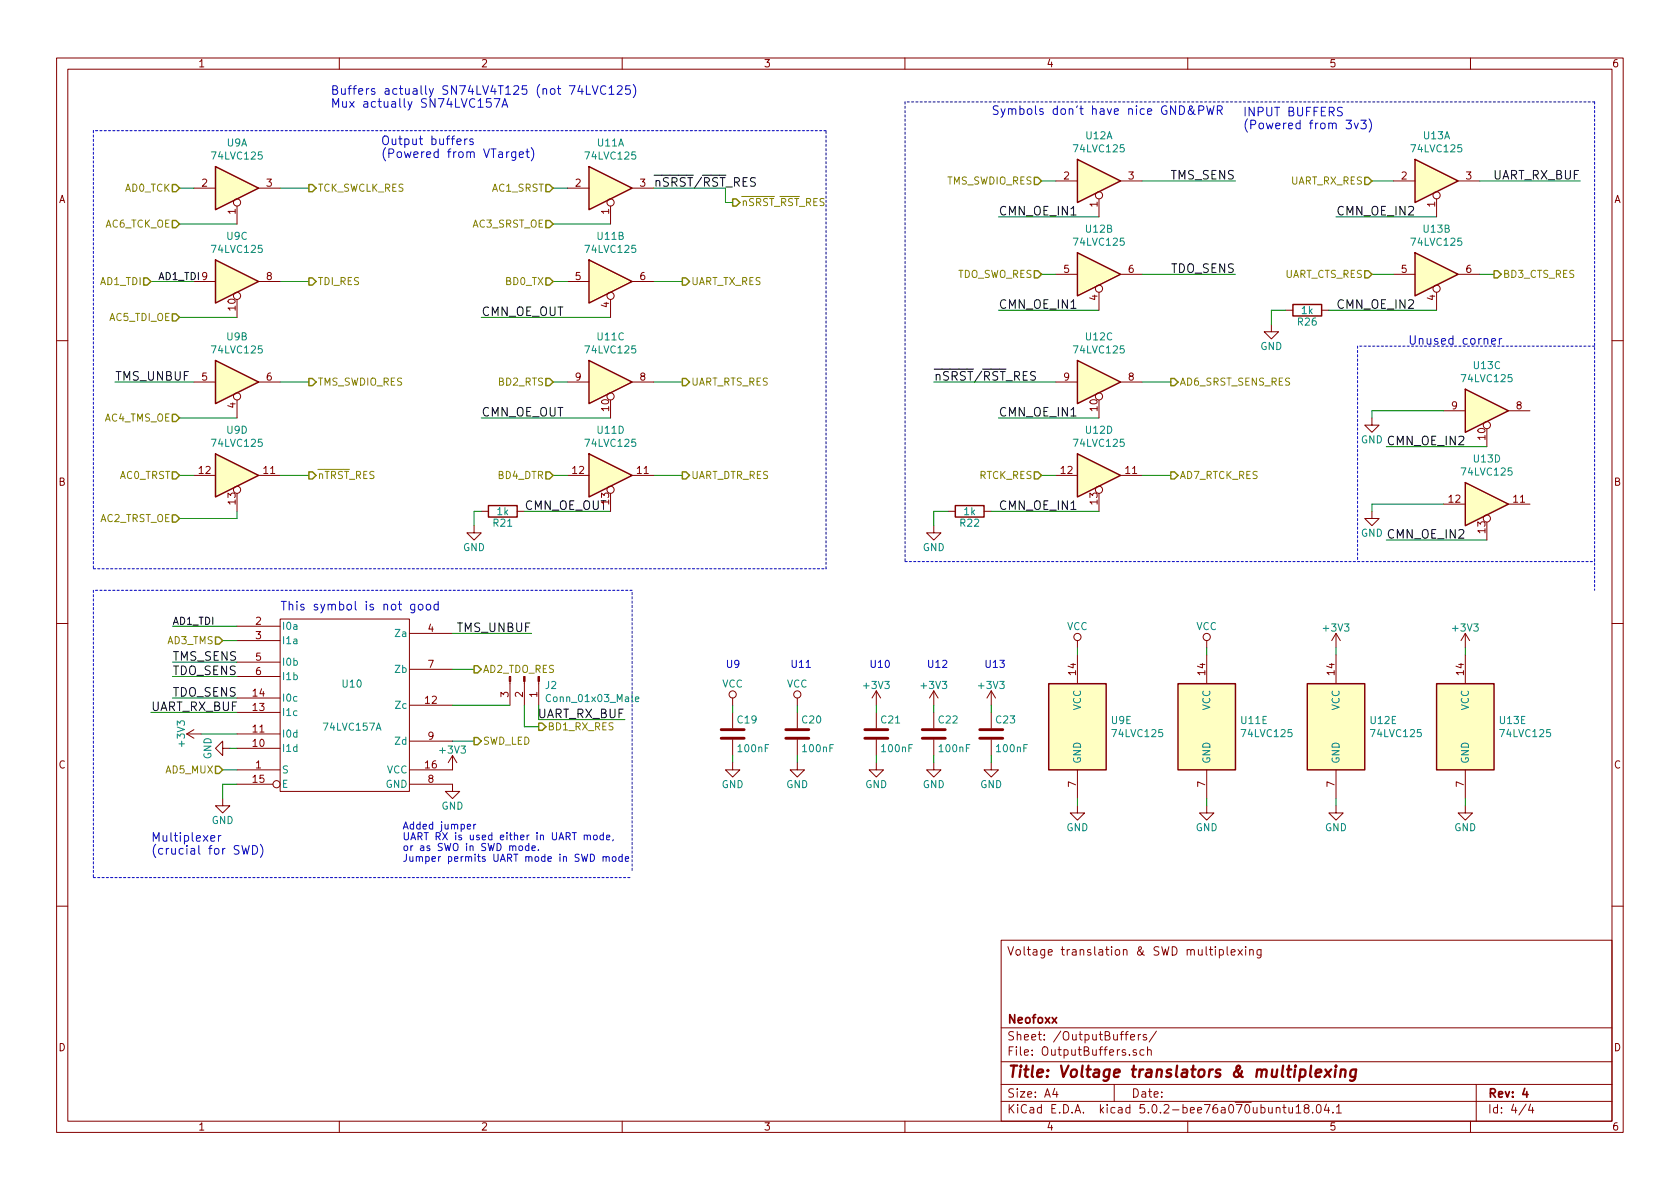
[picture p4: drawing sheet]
EESchema Schematic File Version 4
LIBS:JTAG-SWD-adapter-cache
EELAYER 26 0
EELAYER END
$Descr A4 11693 8268
encoding utf-8
Sheet 4 4
Title "Voltage translators & multiplexing"
Date ""
Rev "4"
Comp "Neofoxx"
Comment1 ""
Comment2 ""
Comment3 ""
Comment4 "Voltage translation & SWD multiplexing"
$EndDescr
$Comp
L JTAG-SWD-adapter-rescue:74LS157-RESCUE-JTAG-SWD-adapter U?
U 1 1
P 2400 4900
AR Path="/5CC22835" Ref="U?"  Part="1" 
AR Path="/5CB3ED88/5CC22835" Ref="U10"  Part="1" 
F 0 "U10" H 2450 5050 50  0000 C CNN
F 1 "74LVC157A" H 2450 4750 50  0000 C CNN
F 2 "Package_SO:TSSOP-16_4.4x5mm_P0.65mm" H 2400 4900 50  0001 C CNN
F 3 "" H 2400 4900 50  0001 C CNN
	1    2400 4900
	1    0    0    -1  
$EndComp
Text Notes 2300 750  0    60   ~ 0
Buffers actually SN74LV4T125 (not 74LVC125)\nMux actually SN74LVC157A
Text Notes 1950 4250 0    60   ~ 0
This symbol is not good
$Comp
L power:GND #PWR?
U 1 1
P 3150 5450
AR Path="/5CC2283E" Ref="#PWR?"  Part="1" 
AR Path="/5CB3ED88/5CC2283E" Ref="#PWR066"  Part="1" 
F 0 "#PWR066" H 3150 5200 50  0001 C CNN
F 1 "GND" H 3150 5300 50  0000 C CNN
F 2 "" H 3150 5450 50  0001 C CNN
F 3 "" H 3150 5450 50  0001 C CNN
	1    3150 5450
	1    0    0    -1  
$EndComp
$Comp
L power:GND #PWR?
U 1 1
P 1550 5550
AR Path="/5CC22844" Ref="#PWR?"  Part="1" 
AR Path="/5CB3ED88/5CC22844" Ref="#PWR063"  Part="1" 
F 0 "#PWR063" H 1550 5300 50  0001 C CNN
F 1 "GND" H 1550 5400 50  0000 C CNN
F 2 "" H 1550 5550 50  0001 C CNN
F 3 "" H 1550 5550 50  0001 C CNN
	1    1550 5550
	1    0    0    -1  
$EndComp
$Comp
L power:GND #PWR?
U 1 1
P 1600 5200
AR Path="/5CC2284B" Ref="#PWR?"  Part="1" 
AR Path="/5CB3ED88/5CC2284B" Ref="#PWR064"  Part="1" 
F 0 "#PWR064" H 1600 4950 50  0001 C CNN
F 1 "GND" H 1600 5050 50  0000 C CNN
F 2 "" H 1600 5200 50  0001 C CNN
F 3 "" H 1600 5200 50  0001 C CNN
	1    1600 5200
	0    1    1    0   
$EndComp
Text Label 3700 4400 2    60   ~ 0
TMS_UNBUF
Text Label 1200 4600 0    60   ~ 0
TMS_SENS
Text Label 1200 4700 0    60   ~ 0
TDO_SENS
Text Label 1200 4850 0    60   ~ 0
TDO_SENS
Text Label 1050 4950 0    60   ~ 0
UART_RX_BUF
Text Notes 9800 2400 0    60   ~ 0
Unused corner
Text Label 800  2650 0    60   ~ 0
TMS_UNBUF
$Comp
L JTAG-SWD-adapter-rescue:R R?
U 1 1
P 3500 3550
AR Path="/5CC22868" Ref="R?"  Part="1" 
AR Path="/5CB3ED88/5CC22868" Ref="R21"  Part="1" 
F 0 "R21" V 3580 3550 50  0000 C CNN
F 1 "1k" V 3500 3550 50  0000 C CNN
F 2 "Resistor_SMD:R_0603_1608Metric_Pad1.05x0.95mm_HandSolder" V 3430 3550 50  0001 C CNN
F 3 "" H 3500 3550 50  0001 C CNN
	1    3500 3550
	0    1    1    0   
$EndComp
$Comp
L power:GND #PWR?
U 1 1
P 3300 3650
AR Path="/5CC2286F" Ref="#PWR?"  Part="1" 
AR Path="/5CB3ED88/5CC2286F" Ref="#PWR067"  Part="1" 
F 0 "#PWR067" H 3300 3400 50  0001 C CNN
F 1 "GND" H 3300 3500 50  0000 C CNN
F 2 "" H 3300 3650 50  0001 C CNN
F 3 "" H 3300 3650 50  0001 C CNN
	1    3300 3650
	1    0    0    -1  
$EndComp
Text Label 3650 3550 0    60   ~ 0
CMN_OE_OUT
Text Notes 2650 1100 0    60   ~ 0
Output buffers\n(Powered from VTarget)
Text Label 3350 2900 0    60   ~ 0
CMN_OE_OUT
Text Label 3350 2200 0    60   ~ 0
CMN_OE_OUT
Text Label 6950 1500 0    60   ~ 0
CMN_OE_IN1
Text Label 6950 2150 0    60   ~ 0
CMN_OE_IN1
Text Label 6950 2900 0    60   ~ 0
CMN_OE_IN1
Text Label 6950 3550 0    60   ~ 0
CMN_OE_IN1
Text Label 9300 1500 0    60   ~ 0
CMN_OE_IN2
Text Label 9300 2150 0    60   ~ 0
CMN_OE_IN2
Text Label 8600 1250 2    60   ~ 0
TMS_SENS
Text Label 8600 1900 2    60   ~ 0
TDO_SENS
Text Label 6500 2650 0    60   ~ 0
~nSRST~/~RST~_RES
Text Label 9650 3100 0    60   ~ 0
CMN_OE_IN2
Text Label 9650 3750 0    60   ~ 0
CMN_OE_IN2
$Comp
L power:GND #PWR?
U 1 1
P 9550 3550
AR Path="/5CC22891" Ref="#PWR?"  Part="1" 
AR Path="/5CB3ED88/5CC22891" Ref="#PWR086"  Part="1" 
F 0 "#PWR086" H 9550 3300 50  0001 C CNN
F 1 "GND" H 9550 3400 50  0000 C CNN
F 2 "" H 9550 3550 50  0001 C CNN
F 3 "" H 9550 3550 50  0001 C CNN
	1    9550 3550
	1    0    0    -1  
$EndComp
$Comp
L power:GND #PWR?
U 1 1
P 9550 2900
AR Path="/5CC22897" Ref="#PWR?"  Part="1" 
AR Path="/5CB3ED88/5CC22897" Ref="#PWR085"  Part="1" 
F 0 "#PWR085" H 9550 2650 50  0001 C CNN
F 1 "GND" H 9550 2750 50  0000 C CNN
F 2 "" H 9550 2900 50  0001 C CNN
F 3 "" H 9550 2900 50  0001 C CNN
	1    9550 2900
	1    0    0    -1  
$EndComp
$Comp
L JTAG-SWD-adapter-rescue:R R?
U 1 1
P 6750 3550
AR Path="/5CC2289D" Ref="R?"  Part="1" 
AR Path="/5CB3ED88/5CC2289D" Ref="R22"  Part="1" 
F 0 "R22" V 6830 3550 50  0000 C CNN
F 1 "1k" V 6750 3550 50  0000 C CNN
F 2 "Resistor_SMD:R_0603_1608Metric_Pad1.05x0.95mm_HandSolder" V 6680 3550 50  0001 C CNN
F 3 "" H 6750 3550 50  0001 C CNN
	1    6750 3550
	0    1    1    0   
$EndComp
$Comp
L power:GND #PWR?
U 1 1
P 6500 3650
AR Path="/5CC228A4" Ref="#PWR?"  Part="1" 
AR Path="/5CB3ED88/5CC228A4" Ref="#PWR076"  Part="1" 
F 0 "#PWR076" H 6500 3400 50  0001 C CNN
F 1 "GND" H 6500 3500 50  0000 C CNN
F 2 "" H 6500 3650 50  0001 C CNN
F 3 "" H 6500 3650 50  0001 C CNN
	1    6500 3650
	1    0    0    -1  
$EndComp
Wire Wire Line
	1650 5450 1550 5450
Wire Wire Line
	1550 5450 1550 5550
Wire Wire Line
	1650 5350 1550 5350
Wire Wire Line
	1600 5200 1650 5200
Wire Wire Line
	1650 4450 1550 4450
Wire Wire Line
	1650 4600 1200 4600
Wire Wire Line
	1200 4700 1650 4700
Wire Wire Line
	1650 4850 1200 4850
Wire Wire Line
	1050 4950 1650 4950
Wire Wire Line
	3150 4400 3700 4400
Wire Notes Line
	11100 2400 9450 2400
Wire Notes Line
	9450 2400 9450 3900
Wire Wire Line
	1650 1550 1250 1550
Wire Wire Line
	1650 2200 1250 2200
Wire Wire Line
	1650 2900 1250 2900
Wire Wire Line
	1650 3600 1250 3600
Wire Wire Line
	4250 1550 3850 1550
Wire Wire Line
	3350 2900 4250 2900
Wire Wire Line
	4250 3550 3650 3550
Wire Wire Line
	3350 2200 4250 2200
Wire Wire Line
	3350 3550 3300 3550
Wire Wire Line
	3300 3550 3300 3650
Wire Notes Line
	650  900  650  3950
Wire Notes Line
	650  3950 5750 3950
Wire Notes Line
	5750 3950 5750 900 
Wire Notes Line
	5750 900  650  900 
Wire Wire Line
	7650 1500 6950 1500
Wire Wire Line
	7650 2150 6950 2150
Wire Wire Line
	7650 2900 6950 2900
Wire Wire Line
	10000 1500 9300 1500
Wire Wire Line
	9550 2900 9550 2850
Wire Wire Line
	9550 3550 9550 3500
Wire Wire Line
	6500 3650 6500 3550
Wire Wire Line
	6500 3550 6600 3550
Text Notes 6900 800  0    60   ~ 0
Symbols don't have nice GND&PWR
Wire Notes Line
	6300 700  6300 3900
Wire Notes Line
	11100 700  6300 700 
Text Notes 8650 900  0    60   ~ 0
INPUT BUFFERS\n(Powered from 3v3)
Text Label 11000 1250 2    60   ~ 0
UART_RX_BUF
Wire Notes Line
	650  4100 650  6100
Wire Notes Line
	650  6100 4400 6100
Wire Notes Line
	4400 6050 4400 4100
Wire Notes Line
	4400 4100 650  4100
Text Notes 1050 5950 0    60   ~ 0
Multiplexer\n(crucial for SWD)
$Comp
L JTAG-SWD-adapter-rescue:C C?
U 1 1
P 5550 5100
AR Path="/5CC228E5" Ref="C?"  Part="1" 
AR Path="/5CB3ED88/5CC228E5" Ref="C20"  Part="1" 
F 0 "C20" H 5575 5200 50  0000 L CNN
F 1 "100nF" H 5575 5000 50  0000 L CNN
F 2 "Capacitor_SMD:C_0603_1608Metric_Pad1.05x0.95mm_HandSolder" H 5588 4950 50  0001 C CNN
F 3 "" H 5550 5100 50  0001 C CNN
	1    5550 5100
	1    0    0    -1  
$EndComp
Wire Wire Line
	5550 4950 5550 4900
Wire Wire Line
	5550 5300 5550 5250
$Comp
L power:GND #PWR?
U 1 1
P 5550 5300
AR Path="/5CC228EE" Ref="#PWR?"  Part="1" 
AR Path="/5CB3ED88/5CC228EE" Ref="#PWR071"  Part="1" 
F 0 "#PWR071" H 5550 5050 50  0001 C CNN
F 1 "GND" H 5550 5150 50  0000 C CNN
F 2 "" H 5550 5300 50  0001 C CNN
F 3 "" H 5550 5300 50  0001 C CNN
	1    5550 5300
	1    0    0    -1  
$EndComp
$Comp
L JTAG-SWD-adapter-rescue:C C?
U 1 1
P 5100 5100
AR Path="/5CC228F4" Ref="C?"  Part="1" 
AR Path="/5CB3ED88/5CC228F4" Ref="C19"  Part="1" 
F 0 "C19" H 5125 5200 50  0000 L CNN
F 1 "100nF" H 5125 5000 50  0000 L CNN
F 2 "Capacitor_SMD:C_0603_1608Metric_Pad1.05x0.95mm_HandSolder" H 5138 4950 50  0001 C CNN
F 3 "" H 5100 5100 50  0001 C CNN
	1    5100 5100
	1    0    0    -1  
$EndComp
Wire Wire Line
	5100 4950 5100 4900
Wire Wire Line
	5100 5300 5100 5250
$Comp
L power:GND #PWR?
U 1 1
P 5100 5300
AR Path="/5CC228FD" Ref="#PWR?"  Part="1" 
AR Path="/5CB3ED88/5CC228FD" Ref="#PWR069"  Part="1" 
F 0 "#PWR069" H 5100 5050 50  0001 C CNN
F 1 "GND" H 5100 5150 50  0000 C CNN
F 2 "" H 5100 5300 50  0001 C CNN
F 3 "" H 5100 5300 50  0001 C CNN
	1    5100 5300
	1    0    0    -1  
$EndComp
$Comp
L JTAG-SWD-adapter-rescue:C C?
U 1 1
P 6900 5100
AR Path="/5CC22903" Ref="C?"  Part="1" 
AR Path="/5CB3ED88/5CC22903" Ref="C23"  Part="1" 
F 0 "C23" H 6925 5200 50  0000 L CNN
F 1 "100nF" H 6925 5000 50  0000 L CNN
F 2 "Capacitor_SMD:C_0603_1608Metric_Pad1.05x0.95mm_HandSolder" H 6938 4950 50  0001 C CNN
F 3 "" H 6900 5100 50  0001 C CNN
	1    6900 5100
	1    0    0    -1  
$EndComp
$Comp
L power:+3V3 #PWR?
U 1 1
P 6900 4900
AR Path="/5CC2290A" Ref="#PWR?"  Part="1" 
AR Path="/5CB3ED88/5CC2290A" Ref="#PWR077"  Part="1" 
F 0 "#PWR077" H 6900 4750 50  0001 C CNN
F 1 "+3V3" H 6900 5040 50  0000 C CNN
F 2 "" H 6900 4900 50  0001 C CNN
F 3 "" H 6900 4900 50  0001 C CNN
	1    6900 4900
	1    0    0    -1  
$EndComp
$Comp
L power:GND #PWR?
U 1 1
P 6900 5300
AR Path="/5CC22910" Ref="#PWR?"  Part="1" 
AR Path="/5CB3ED88/5CC22910" Ref="#PWR078"  Part="1" 
F 0 "#PWR078" H 6900 5050 50  0001 C CNN
F 1 "GND" H 6900 5150 50  0000 C CNN
F 2 "" H 6900 5300 50  0001 C CNN
F 3 "" H 6900 5300 50  0001 C CNN
	1    6900 5300
	1    0    0    -1  
$EndComp
Wire Wire Line
	6900 4950 6900 4900
Wire Wire Line
	6900 5300 6900 5250
$Comp
L JTAG-SWD-adapter-rescue:C C?
U 1 1
P 6500 5100
AR Path="/5CC22918" Ref="C?"  Part="1" 
AR Path="/5CB3ED88/5CC22918" Ref="C22"  Part="1" 
F 0 "C22" H 6525 5200 50  0000 L CNN
F 1 "100nF" H 6525 5000 50  0000 L CNN
F 2 "Capacitor_SMD:C_0603_1608Metric_Pad1.05x0.95mm_HandSolder" H 6538 4950 50  0001 C CNN
F 3 "" H 6500 5100 50  0001 C CNN
	1    6500 5100
	1    0    0    -1  
$EndComp
$Comp
L power:+3V3 #PWR?
U 1 1
P 6500 4900
AR Path="/5CC2291F" Ref="#PWR?"  Part="1" 
AR Path="/5CB3ED88/5CC2291F" Ref="#PWR074"  Part="1" 
F 0 "#PWR074" H 6500 4750 50  0001 C CNN
F 1 "+3V3" H 6500 5040 50  0000 C CNN
F 2 "" H 6500 4900 50  0001 C CNN
F 3 "" H 6500 4900 50  0001 C CNN
	1    6500 4900
	1    0    0    -1  
$EndComp
$Comp
L power:GND #PWR?
U 1 1
P 6500 5300
AR Path="/5CC22925" Ref="#PWR?"  Part="1" 
AR Path="/5CB3ED88/5CC22925" Ref="#PWR075"  Part="1" 
F 0 "#PWR075" H 6500 5050 50  0001 C CNN
F 1 "GND" H 6500 5150 50  0000 C CNN
F 2 "" H 6500 5300 50  0001 C CNN
F 3 "" H 6500 5300 50  0001 C CNN
	1    6500 5300
	1    0    0    -1  
$EndComp
Wire Wire Line
	6500 4950 6500 4900
Wire Wire Line
	6500 5300 6500 5250
$Comp
L JTAG-SWD-adapter-rescue:C C?
U 1 1
P 6100 5100
AR Path="/5CC2292D" Ref="C?"  Part="1" 
AR Path="/5CB3ED88/5CC2292D" Ref="C21"  Part="1" 
F 0 "C21" H 6125 5200 50  0000 L CNN
F 1 "100nF" H 6125 5000 50  0000 L CNN
F 2 "Capacitor_SMD:C_0603_1608Metric_Pad1.05x0.95mm_HandSolder" H 6138 4950 50  0001 C CNN
F 3 "" H 6100 5100 50  0001 C CNN
	1    6100 5100
	1    0    0    -1  
$EndComp
$Comp
L power:+3V3 #PWR?
U 1 1
P 6100 4900
AR Path="/5CC22934" Ref="#PWR?"  Part="1" 
AR Path="/5CB3ED88/5CC22934" Ref="#PWR072"  Part="1" 
F 0 "#PWR072" H 6100 4750 50  0001 C CNN
F 1 "+3V3" H 6100 5040 50  0000 C CNN
F 2 "" H 6100 4900 50  0001 C CNN
F 3 "" H 6100 4900 50  0001 C CNN
	1    6100 4900
	1    0    0    -1  
$EndComp
$Comp
L power:GND #PWR?
U 1 1
P 6100 5300
AR Path="/5CC2293A" Ref="#PWR?"  Part="1" 
AR Path="/5CB3ED88/5CC2293A" Ref="#PWR073"  Part="1" 
F 0 "#PWR073" H 6100 5050 50  0001 C CNN
F 1 "GND" H 6100 5150 50  0000 C CNN
F 2 "" H 6100 5300 50  0001 C CNN
F 3 "" H 6100 5300 50  0001 C CNN
	1    6100 5300
	1    0    0    -1  
$EndComp
Wire Wire Line
	6100 4950 6100 4900
Wire Wire Line
	6100 5300 6100 5250
$Comp
L power:+3V3 #PWR?
U 1 1
P 1400 5100
AR Path="/5CC22942" Ref="#PWR?"  Part="1" 
AR Path="/5CB3ED88/5CC22942" Ref="#PWR062"  Part="1" 
F 0 "#PWR062" H 1400 4950 50  0001 C CNN
F 1 "+3V3" H 1400 5240 50  0000 C CNN
F 2 "" H 1400 5100 50  0001 C CNN
F 3 "" H 1400 5100 50  0001 C CNN
	1    1400 5100
	0    -1   -1   0   
$EndComp
Wire Wire Line
	1650 5100 1400 5100
Wire Wire Line
	3150 5150 3300 5150
$Comp
L power:+3V3 #PWR?
U 1 1
P 3150 5350
AR Path="/5CC2294B" Ref="#PWR?"  Part="1" 
AR Path="/5CB3ED88/5CC2294B" Ref="#PWR065"  Part="1" 
F 0 "#PWR065" H 3150 5200 50  0001 C CNN
F 1 "+3V3" H 3150 5490 50  0000 C CNN
F 2 "" H 3150 5350 50  0001 C CNN
F 3 "" H 3150 5350 50  0001 C CNN
	1    3150 5350
	1    0    0    -1  
$EndComp
$Comp
L power:VCC #PWR?
U 1 1
P 5100 4900
AR Path="/5CC22951" Ref="#PWR?"  Part="1" 
AR Path="/5CB3ED88/5CC22951" Ref="#PWR068"  Part="1" 
F 0 "#PWR068" H 5100 4750 50  0001 C CNN
F 1 "VCC" H 5100 5050 50  0000 C CNN
F 2 "" H 5100 4900 50  0001 C CNN
F 3 "" H 5100 4900 50  0001 C CNN
	1    5100 4900
	1    0    0    -1  
$EndComp
$Comp
L power:VCC #PWR?
U 1 1
P 5550 4900
AR Path="/5CC22957" Ref="#PWR?"  Part="1" 
AR Path="/5CB3ED88/5CC22957" Ref="#PWR070"  Part="1" 
F 0 "#PWR070" H 5550 4750 50  0001 C CNN
F 1 "VCC" H 5550 5050 50  0000 C CNN
F 2 "" H 5550 4900 50  0001 C CNN
F 3 "" H 5550 4900 50  0001 C CNN
	1    5550 4900
	1    0    0    -1  
$EndComp
Wire Notes Line
	11100 700  11100 4100
Wire Notes Line
	6300 3900 11100 3900
Wire Wire Line
	9550 1250 9700 1250
Wire Wire Line
	4550 3300 4750 3300
Wire Wire Line
	4550 1950 4750 1950
Wire Wire Line
	4550 2650 4750 2650
Wire Wire Line
	1950 1950 2150 1950
Wire Wire Line
	1950 1300 2150 1300
Wire Wire Line
	1950 2650 2150 2650
Wire Wire Line
	7250 1250 7350 1250
Wire Wire Line
	3150 4650 3300 4650
Text Notes 6050 4650 0    50   ~ 0
U10
Text Notes 6450 4650 0    50   ~ 0
U12
Text Notes 6850 4650 0    50   ~ 0
U13
Text Notes 5050 4650 0    50   ~ 0
U9
Text Notes 5500 4650 0    50   ~ 0
U11
$Comp
L 74xx:74LVC125 U?
U 1 1
P 1650 1300
AR Path="/5CC22977" Ref="U?"  Part="1" 
AR Path="/5CB3ED88/5CC22977" Ref="U9"  Part="1" 
F 0 "U9" H 1650 1617 50  0000 C CNN
F 1 "74LVC125" H 1650 1526 50  0000 C CNN
F 2 "Package_SO:TSSOP-14_4.4x5mm_P0.65mm" H 1650 1300 50  0001 C CNN
F 3 "http://www.ti.com/lit/gpn/sn74LVC125" H 1650 1300 50  0001 C CNN
	1    1650 1300
	1    0    0    -1  
$EndComp
$Comp
L 74xx:74LVC125 U?
U 2 1
P 1650 2650
AR Path="/5CC2297E" Ref="U?"  Part="2" 
AR Path="/5CB3ED88/5CC2297E" Ref="U9"  Part="2" 
F 0 "U9" H 1650 2967 50  0000 C CNN
F 1 "74LVC125" H 1650 2876 50  0000 C CNN
F 2 "Package_SO:TSSOP-14_4.4x5mm_P0.65mm" H 1650 2650 50  0001 C CNN
F 3 "http://www.ti.com/lit/gpn/sn74LVC125" H 1650 2650 50  0001 C CNN
	2    1650 2650
	1    0    0    -1  
$EndComp
$Comp
L 74xx:74LVC125 U?
U 3 1
P 1650 1950
AR Path="/5CC22985" Ref="U?"  Part="3" 
AR Path="/5CB3ED88/5CC22985" Ref="U9"  Part="3" 
F 0 "U9" H 1650 2267 50  0000 C CNN
F 1 "74LVC125" H 1650 2176 50  0000 C CNN
F 2 "Package_SO:TSSOP-14_4.4x5mm_P0.65mm" H 1650 1950 50  0001 C CNN
F 3 "http://www.ti.com/lit/gpn/sn74LVC125" H 1650 1950 50  0001 C CNN
	3    1650 1950
	1    0    0    -1  
$EndComp
$Comp
L 74xx:74LVC125 U?
U 4 1
P 1650 3300
AR Path="/5CC2298C" Ref="U?"  Part="4" 
AR Path="/5CB3ED88/5CC2298C" Ref="U9"  Part="4" 
F 0 "U9" H 1650 3617 50  0000 C CNN
F 1 "74LVC125" H 1650 3526 50  0000 C CNN
F 2 "Package_SO:TSSOP-14_4.4x5mm_P0.65mm" H 1650 3300 50  0001 C CNN
F 3 "http://www.ti.com/lit/gpn/sn74LVC125" H 1650 3300 50  0001 C CNN
	4    1650 3300
	1    0    0    -1  
$EndComp
$Comp
L 74xx:74LVC125 U?
U 5 1
P 7500 5050
AR Path="/5CC22993" Ref="U?"  Part="5" 
AR Path="/5CB3ED88/5CC22993" Ref="U9"  Part="5" 
F 0 "U9" H 7730 5096 50  0000 L CNN
F 1 "74LVC125" H 7730 5005 50  0000 L CNN
F 2 "Package_SO:TSSOP-14_4.4x5mm_P0.65mm" H 7500 5050 50  0001 C CNN
F 3 "http://www.ti.com/lit/gpn/sn74LVC125" H 7500 5050 50  0001 C CNN
	5    7500 5050
	1    0    0    -1  
$EndComp
Wire Wire Line
	1250 1300 1350 1300
Wire Wire Line
	1050 1950 1350 1950
Wire Wire Line
	800  2650 1350 2650
Wire Wire Line
	1250 3300 1350 3300
Wire Wire Line
	1650 3600 1650 3550
Wire Wire Line
	1950 3300 2150 3300
$Comp
L power:VCC #PWR?
U 1 1
P 7500 4500
AR Path="/5CC229A0" Ref="#PWR?"  Part="1" 
AR Path="/5CB3ED88/5CC229A0" Ref="#PWR079"  Part="1" 
F 0 "#PWR079" H 7500 4350 50  0001 C CNN
F 1 "VCC" H 7500 4650 50  0000 C CNN
F 2 "" H 7500 4500 50  0001 C CNN
F 3 "" H 7500 4500 50  0001 C CNN
	1    7500 4500
	1    0    0    -1  
$EndComp
$Comp
L power:GND #PWR?
U 1 1
P 7500 5600
AR Path="/5CC229A6" Ref="#PWR?"  Part="1" 
AR Path="/5CB3ED88/5CC229A6" Ref="#PWR080"  Part="1" 
F 0 "#PWR080" H 7500 5350 50  0001 C CNN
F 1 "GND" H 7500 5450 50  0000 C CNN
F 2 "" H 7500 5600 50  0001 C CNN
F 3 "" H 7500 5600 50  0001 C CNN
	1    7500 5600
	1    0    0    -1  
$EndComp
Wire Wire Line
	7500 5600 7500 5550
Wire Wire Line
	7500 4550 7500 4500
$Comp
L 74xx:74LVC125 U?
U 1 1
P 4250 1300
AR Path="/5CC229AE" Ref="U?"  Part="1" 
AR Path="/5CB3ED88/5CC229AE" Ref="U11"  Part="1" 
F 0 "U11" H 4250 1617 50  0000 C CNN
F 1 "74LVC125" H 4250 1526 50  0000 C CNN
F 2 "Package_SO:TSSOP-14_4.4x5mm_P0.65mm" H 4250 1300 50  0001 C CNN
F 3 "http://www.ti.com/lit/gpn/sn74LVC125" H 4250 1300 50  0001 C CNN
	1    4250 1300
	1    0    0    -1  
$EndComp
$Comp
L 74xx:74LVC125 U?
U 2 1
P 4250 1950
AR Path="/5CC229B5" Ref="U?"  Part="2" 
AR Path="/5CB3ED88/5CC229B5" Ref="U11"  Part="2" 
F 0 "U11" H 4250 2267 50  0000 C CNN
F 1 "74LVC125" H 4250 2176 50  0000 C CNN
F 2 "Package_SO:TSSOP-14_4.4x5mm_P0.65mm" H 4250 1950 50  0001 C CNN
F 3 "http://www.ti.com/lit/gpn/sn74LVC125" H 4250 1950 50  0001 C CNN
	2    4250 1950
	1    0    0    -1  
$EndComp
$Comp
L 74xx:74LVC125 U?
U 4 1
P 4250 3300
AR Path="/5CC229BC" Ref="U?"  Part="4" 
AR Path="/5CB3ED88/5CC229BC" Ref="U11"  Part="4" 
F 0 "U11" H 4250 3617 50  0000 C CNN
F 1 "74LVC125" H 4250 3526 50  0000 C CNN
F 2 "Package_SO:TSSOP-14_4.4x5mm_P0.65mm" H 4250 3300 50  0001 C CNN
F 3 "http://www.ti.com/lit/gpn/sn74LVC125" H 4250 3300 50  0001 C CNN
	4    4250 3300
	1    0    0    -1  
$EndComp
$Comp
L 74xx:74LVC125 U?
U 5 1
P 8400 5050
AR Path="/5CC229C3" Ref="U?"  Part="5" 
AR Path="/5CB3ED88/5CC229C3" Ref="U11"  Part="5" 
F 0 "U11" H 8630 5096 50  0000 L CNN
F 1 "74LVC125" H 8630 5005 50  0000 L CNN
F 2 "Package_SO:TSSOP-14_4.4x5mm_P0.65mm" H 8400 5050 50  0001 C CNN
F 3 "http://www.ti.com/lit/gpn/sn74LVC125" H 8400 5050 50  0001 C CNN
	5    8400 5050
	1    0    0    -1  
$EndComp
Wire Wire Line
	3850 1300 3950 1300
Wire Wire Line
	3850 1950 3950 1950
$Comp
L 74xx:74LVC125 U?
U 3 1
P 4250 2650
AR Path="/5CC229CC" Ref="U?"  Part="3" 
AR Path="/5CB3ED88/5CC229CC" Ref="U11"  Part="3" 
F 0 "U11" H 4250 2967 50  0000 C CNN
F 1 "74LVC125" H 4250 2876 50  0000 C CNN
F 2 "Package_SO:TSSOP-14_4.4x5mm_P0.65mm" H 4250 2650 50  0001 C CNN
F 3 "http://www.ti.com/lit/gpn/sn74LVC125" H 4250 2650 50  0001 C CNN
	3    4250 2650
	1    0    0    -1  
$EndComp
Wire Wire Line
	3850 2650 3950 2650
Wire Wire Line
	3850 3300 3950 3300
$Comp
L power:VCC #PWR?
U 1 1
P 8400 4500
AR Path="/5CC229D5" Ref="#PWR?"  Part="1" 
AR Path="/5CB3ED88/5CC229D5" Ref="#PWR081"  Part="1" 
F 0 "#PWR081" H 8400 4350 50  0001 C CNN
F 1 "VCC" H 8400 4650 50  0000 C CNN
F 2 "" H 8400 4500 50  0001 C CNN
F 3 "" H 8400 4500 50  0001 C CNN
	1    8400 4500
	1    0    0    -1  
$EndComp
$Comp
L power:GND #PWR?
U 1 1
P 8400 5600
AR Path="/5CC229DB" Ref="#PWR?"  Part="1" 
AR Path="/5CB3ED88/5CC229DB" Ref="#PWR082"  Part="1" 
F 0 "#PWR082" H 8400 5350 50  0001 C CNN
F 1 "GND" H 8400 5450 50  0000 C CNN
F 2 "" H 8400 5600 50  0001 C CNN
F 3 "" H 8400 5600 50  0001 C CNN
	1    8400 5600
	1    0    0    -1  
$EndComp
Wire Wire Line
	8400 5600 8400 5550
Wire Wire Line
	8400 4500 8400 4550
$Comp
L 74xx:74LVC125 U?
U 1 1
P 7650 1250
AR Path="/5CC229E3" Ref="U?"  Part="1" 
AR Path="/5CB3ED88/5CC229E3" Ref="U12"  Part="1" 
F 0 "U12" H 7650 1567 50  0000 C CNN
F 1 "74LVC125" H 7650 1476 50  0000 C CNN
F 2 "Package_SO:TSSOP-14_4.4x5mm_P0.65mm" H 7650 1250 50  0001 C CNN
F 3 "http://www.ti.com/lit/gpn/sn74LVC125" H 7650 1250 50  0001 C CNN
	1    7650 1250
	1    0    0    -1  
$EndComp
$Comp
L 74xx:74LVC125 U?
U 2 1
P 7650 1900
AR Path="/5CC229EA" Ref="U?"  Part="2" 
AR Path="/5CB3ED88/5CC229EA" Ref="U12"  Part="2" 
F 0 "U12" H 7650 2217 50  0000 C CNN
F 1 "74LVC125" H 7650 2126 50  0000 C CNN
F 2 "Package_SO:TSSOP-14_4.4x5mm_P0.65mm" H 7650 1900 50  0001 C CNN
F 3 "http://www.ti.com/lit/gpn/sn74LVC125" H 7650 1900 50  0001 C CNN
	2    7650 1900
	1    0    0    -1  
$EndComp
$Comp
L 74xx:74LVC125 U?
U 3 1
P 7650 2650
AR Path="/5CC229F1" Ref="U?"  Part="3" 
AR Path="/5CB3ED88/5CC229F1" Ref="U12"  Part="3" 
F 0 "U12" H 7650 2967 50  0000 C CNN
F 1 "74LVC125" H 7650 2876 50  0000 C CNN
F 2 "Package_SO:TSSOP-14_4.4x5mm_P0.65mm" H 7650 2650 50  0001 C CNN
F 3 "http://www.ti.com/lit/gpn/sn74LVC125" H 7650 2650 50  0001 C CNN
	3    7650 2650
	1    0    0    -1  
$EndComp
$Comp
L 74xx:74LVC125 U?
U 4 1
P 7650 3300
AR Path="/5CC229F8" Ref="U?"  Part="4" 
AR Path="/5CB3ED88/5CC229F8" Ref="U12"  Part="4" 
F 0 "U12" H 7650 3617 50  0000 C CNN
F 1 "74LVC125" H 7650 3526 50  0000 C CNN
F 2 "Package_SO:TSSOP-14_4.4x5mm_P0.65mm" H 7650 3300 50  0001 C CNN
F 3 "http://www.ti.com/lit/gpn/sn74LVC125" H 7650 3300 50  0001 C CNN
	4    7650 3300
	1    0    0    -1  
$EndComp
$Comp
L 74xx:74LVC125 U?
U 5 1
P 9300 5050
AR Path="/5CC229FF" Ref="U?"  Part="5" 
AR Path="/5CB3ED88/5CC229FF" Ref="U12"  Part="5" 
F 0 "U12" H 9530 5096 50  0000 L CNN
F 1 "74LVC125" H 9530 5005 50  0000 L CNN
F 2 "Package_SO:TSSOP-14_4.4x5mm_P0.65mm" H 9300 5050 50  0001 C CNN
F 3 "http://www.ti.com/lit/gpn/sn74LVC125" H 9300 5050 50  0001 C CNN
	5    9300 5050
	1    0    0    -1  
$EndComp
Wire Wire Line
	6900 3550 7650 3550
Wire Wire Line
	7250 1900 7350 1900
Wire Wire Line
	7950 1250 8600 1250
Wire Wire Line
	7950 1900 8600 1900
Wire Wire Line
	6500 2650 7350 2650
Wire Wire Line
	7950 2650 8150 2650
Wire Wire Line
	7250 3300 7350 3300
Wire Wire Line
	7950 3300 8150 3300
$Comp
L power:+3V3 #PWR?
U 1 1
P 9300 4500
AR Path="/5CC22A0E" Ref="#PWR?"  Part="1" 
AR Path="/5CB3ED88/5CC22A0E" Ref="#PWR083"  Part="1" 
F 0 "#PWR083" H 9300 4350 50  0001 C CNN
F 1 "+3V3" H 9300 4640 50  0000 C CNN
F 2 "" H 9300 4500 50  0001 C CNN
F 3 "" H 9300 4500 50  0001 C CNN
	1    9300 4500
	1    0    0    -1  
$EndComp
$Comp
L power:GND #PWR?
U 1 1
P 9300 5600
AR Path="/5CC22A14" Ref="#PWR?"  Part="1" 
AR Path="/5CB3ED88/5CC22A14" Ref="#PWR084"  Part="1" 
F 0 "#PWR084" H 9300 5350 50  0001 C CNN
F 1 "GND" H 9300 5450 50  0000 C CNN
F 2 "" H 9300 5600 50  0001 C CNN
F 3 "" H 9300 5600 50  0001 C CNN
	1    9300 5600
	1    0    0    -1  
$EndComp
Wire Wire Line
	9300 5600 9300 5550
Wire Wire Line
	9300 4550 9300 4500
$Comp
L 74xx:74LVC125 U?
U 1 1
P 10000 1250
AR Path="/5CC22A1C" Ref="U?"  Part="1" 
AR Path="/5CB3ED88/5CC22A1C" Ref="U13"  Part="1" 
F 0 "U13" H 10000 1567 50  0000 C CNN
F 1 "74LVC125" H 10000 1476 50  0000 C CNN
F 2 "Package_SO:TSSOP-14_4.4x5mm_P0.65mm" H 10000 1250 50  0001 C CNN
F 3 "http://www.ti.com/lit/gpn/sn74LVC125" H 10000 1250 50  0001 C CNN
	1    10000 1250
	1    0    0    -1  
$EndComp
$Comp
L 74xx:74LVC125 U?
U 2 1
P 10000 1900
AR Path="/5CC22A23" Ref="U?"  Part="2" 
AR Path="/5CB3ED88/5CC22A23" Ref="U13"  Part="2" 
F 0 "U13" H 10000 2217 50  0000 C CNN
F 1 "74LVC125" H 10000 2126 50  0000 C CNN
F 2 "Package_SO:TSSOP-14_4.4x5mm_P0.65mm" H 10000 1900 50  0001 C CNN
F 3 "http://www.ti.com/lit/gpn/sn74LVC125" H 10000 1900 50  0001 C CNN
	2    10000 1900
	1    0    0    -1  
$EndComp
$Comp
L 74xx:74LVC125 U?
U 5 1
P 10200 5050
AR Path="/5CC22A2A" Ref="U?"  Part="5" 
AR Path="/5CB3ED88/5CC22A2A" Ref="U13"  Part="5" 
F 0 "U13" H 10430 5096 50  0000 L CNN
F 1 "74LVC125" H 10430 5005 50  0000 L CNN
F 2 "Package_SO:TSSOP-14_4.4x5mm_P0.65mm" H 10200 5050 50  0001 C CNN
F 3 "http://www.ti.com/lit/gpn/sn74LVC125" H 10200 5050 50  0001 C CNN
	5    10200 5050
	1    0    0    -1  
$EndComp
Wire Wire Line
	10300 1250 11000 1250
Wire Wire Line
	9550 1900 9700 1900
Wire Wire Line
	10300 1900 10400 1900
$Comp
L 74xx:74LVC125 U?
U 3 1
P 10350 2850
AR Path="/5CC22A34" Ref="U?"  Part="3" 
AR Path="/5CB3ED88/5CC22A34" Ref="U13"  Part="3" 
F 0 "U13" H 10350 3167 50  0000 C CNN
F 1 "74LVC125" H 10350 3076 50  0000 C CNN
F 2 "Package_SO:TSSOP-14_4.4x5mm_P0.65mm" H 10350 2850 50  0001 C CNN
F 3 "http://www.ti.com/lit/gpn/sn74LVC125" H 10350 2850 50  0001 C CNN
	3    10350 2850
	1    0    0    -1  
$EndComp
Wire Wire Line
	9650 3100 10350 3100
Wire Wire Line
	9550 2850 10050 2850
Wire Wire Line
	9550 3500 10050 3500
Wire Wire Line
	9650 3750 10350 3750
$Comp
L power:+3V3 #PWR?
U 1 1
P 10200 4500
AR Path="/5CC22A3F" Ref="#PWR?"  Part="1" 
AR Path="/5CB3ED88/5CC22A3F" Ref="#PWR087"  Part="1" 
F 0 "#PWR087" H 10200 4350 50  0001 C CNN
F 1 "+3V3" H 10200 4640 50  0000 C CNN
F 2 "" H 10200 4500 50  0001 C CNN
F 3 "" H 10200 4500 50  0001 C CNN
	1    10200 4500
	1    0    0    -1  
$EndComp
Wire Wire Line
	10200 4550 10200 4500
$Comp
L power:GND #PWR?
U 1 1
P 10200 5600
AR Path="/5CC22A46" Ref="#PWR?"  Part="1" 
AR Path="/5CB3ED88/5CC22A46" Ref="#PWR088"  Part="1" 
F 0 "#PWR088" H 10200 5350 50  0001 C CNN
F 1 "GND" H 10200 5450 50  0000 C CNN
F 2 "" H 10200 5600 50  0001 C CNN
F 3 "" H 10200 5600 50  0001 C CNN
	1    10200 5600
	1    0    0    -1  
$EndComp
Wire Wire Line
	10200 5600 10200 5550
$Comp
L 74xx:74LVC125 U?
U 4 1
P 10350 3500
AR Path="/5CC22A4D" Ref="U?"  Part="4" 
AR Path="/5CB3ED88/5CC22A4D" Ref="U13"  Part="4" 
F 0 "U13" H 10350 3817 50  0000 C CNN
F 1 "74LVC125" H 10350 3726 50  0000 C CNN
F 2 "Package_SO:TSSOP-14_4.4x5mm_P0.65mm" H 10350 3500 50  0001 C CNN
F 3 "http://www.ti.com/lit/gpn/sn74LVC125" H 10350 3500 50  0001 C CNN
	4    10350 3500
	1    0    0    -1  
$EndComp
Text HLabel 1250 1300 0    50   Input ~ 0
AD0_TCK
Text HLabel 1250 1550 0    50   Input ~ 0
AC6_TCK_OE
Text HLabel 1050 1950 0    50   Input ~ 0
AD1_TDI
Text HLabel 1250 2200 0    50   Input ~ 0
AC5_TDI_OE
Text HLabel 1250 2900 0    50   Input ~ 0
AC4_TMS_OE
Text HLabel 1250 3300 0    50   Input ~ 0
AC0_TRST
Text HLabel 1250 3600 0    50   Input ~ 0
AC2_TRST_OE
Text HLabel 3850 2650 0    50   Input ~ 0
BD2_RTS
Text HLabel 3850 1950 0    50   Input ~ 0
BD0_TX
Text HLabel 3850 1300 0    50   Input ~ 0
AC1_SRST
Text HLabel 3850 3300 0    50   Input ~ 0
BD4_DTR
Text HLabel 3850 1550 0    50   Input ~ 0
AC3_SRST_OE
Text HLabel 3300 4650 2    50   Output ~ 0
AD2_TDO_RES
Text HLabel 3750 5050 2    50   Output ~ 0
BD1_RX_RES
Text HLabel 3300 5150 2    50   Output ~ 0
SWD_LED
Text HLabel 1550 4450 0    50   Input ~ 0
AD3_TMS
Text HLabel 1550 5350 0    50   Input ~ 0
AD5_MUX
Text HLabel 2150 1300 2    50   Output ~ 0
TCK_SWCLK_RES
Text HLabel 2150 1950 2    50   Output ~ 0
TDI_RES
Text HLabel 2150 2650 2    50   Output ~ 0
TMS_SWDIO_RES
Text HLabel 2150 3300 2    50   Output ~ 0
~nTRST~_RES
Text HLabel 5100 1400 2    50   Output ~ 0
~nSRST~_~RST~_RES
Text HLabel 4750 1950 2    50   Output ~ 0
UART_TX_RES
Text HLabel 4750 2650 2    50   Output ~ 0
UART_RTS_RES
Text HLabel 4750 3300 2    50   Output ~ 0
UART_DTR_RES
Text HLabel 7250 1250 0    50   Input ~ 0
TMS_SWDIO_RES
Text HLabel 7250 1900 0    50   Input ~ 0
TDO_SWO_RES
Text Label 4550 1300 0    60   ~ 0
~nSRST~/~RST~_RES
Wire Wire Line
	4550 1300 5050 1300
Wire Wire Line
	5050 1300 5050 1400
Wire Wire Line
	5050 1400 5100 1400
Text HLabel 7250 3300 0    50   Input ~ 0
RTCK_RES
Text Label 1100 1950 0    50   ~ 0
AD1_TDI
Wire Wire Line
	1200 4350 1650 4350
Text Label 1200 4350 0    50   ~ 0
AD1_TDI
Text HLabel 9550 1250 0    50   Input ~ 0
UART_RX_RES
Text HLabel 9550 1900 0    50   Input ~ 0
UART_CTS_RES
Text HLabel 8150 2650 2    50   Output ~ 0
AD6_SRST_SENS_RES
Text HLabel 8150 3300 2    50   Output ~ 0
AD7_RTCK_RES
Text HLabel 10400 1900 2    50   Output ~ 0
BD3_CTS_RES
$Comp
L JTAG-SWD-adapter-rescue:R R?
U 1 1
P 9100 2150
AR Path="/5D1C2951" Ref="R?"  Part="1" 
AR Path="/5CB3ED88/5D1C2951" Ref="R26"  Part="1" 
F 0 "R26" V 9180 2150 50  0000 C CNN
F 1 "1k" V 9100 2150 50  0000 C CNN
F 2 "Resistor_SMD:R_0603_1608Metric_Pad1.05x0.95mm_HandSolder" V 9030 2150 50  0001 C CNN
F 3 "" H 9100 2150 50  0001 C CNN
	1    9100 2150
	0    1    1    0   
$EndComp
$Comp
L power:GND #PWR?
U 1 1
P 8850 2250
AR Path="/5D1C2958" Ref="#PWR?"  Part="1" 
AR Path="/5CB3ED88/5D1C2958" Ref="#PWR0106"  Part="1" 
F 0 "#PWR0106" H 8850 2000 50  0001 C CNN
F 1 "GND" H 8850 2100 50  0000 C CNN
F 2 "" H 8850 2250 50  0001 C CNN
F 3 "" H 8850 2250 50  0001 C CNN
	1    8850 2250
	1    0    0    -1  
$EndComp
Wire Wire Line
	8850 2250 8850 2150
Wire Wire Line
	8850 2150 8950 2150
Wire Wire Line
	9250 2150 10000 2150
$Comp
L Connector:Conn_01x03_Male J2
U 1 1
P 3650 4700
F 0 "J2" V 3710 4840 50  0000 L CNN
F 1 "Conn_01x03_Male" V 3801 4840 50  0000 L CNN
F 2 "Connector_PinHeader_2.54mm:PinHeader_1x03_P2.54mm_Vertical" H 3650 4700 50  0001 C CNN
F 3 "~" H 3650 4700 50  0001 C CNN
	1    3650 4700
	0    1    1    0   
$EndComp
Wire Wire Line
	3150 4900 3550 4900
Wire Wire Line
	3650 4900 3650 5050
Wire Wire Line
	3650 5050 3750 5050
Text Label 4350 5000 2    60   ~ 0
UART_RX_BUF
Wire Wire Line
	3750 4900 3750 5000
Wire Wire Line
	3750 5000 4350 5000
Text Notes 2800 6000 0    50   ~ 0
Added jumper\nUART RX is used either in UART mode,\nor as SWO in SWD mode.\nJumper permits UART mode in SWD mode
$EndSCHEMATC
